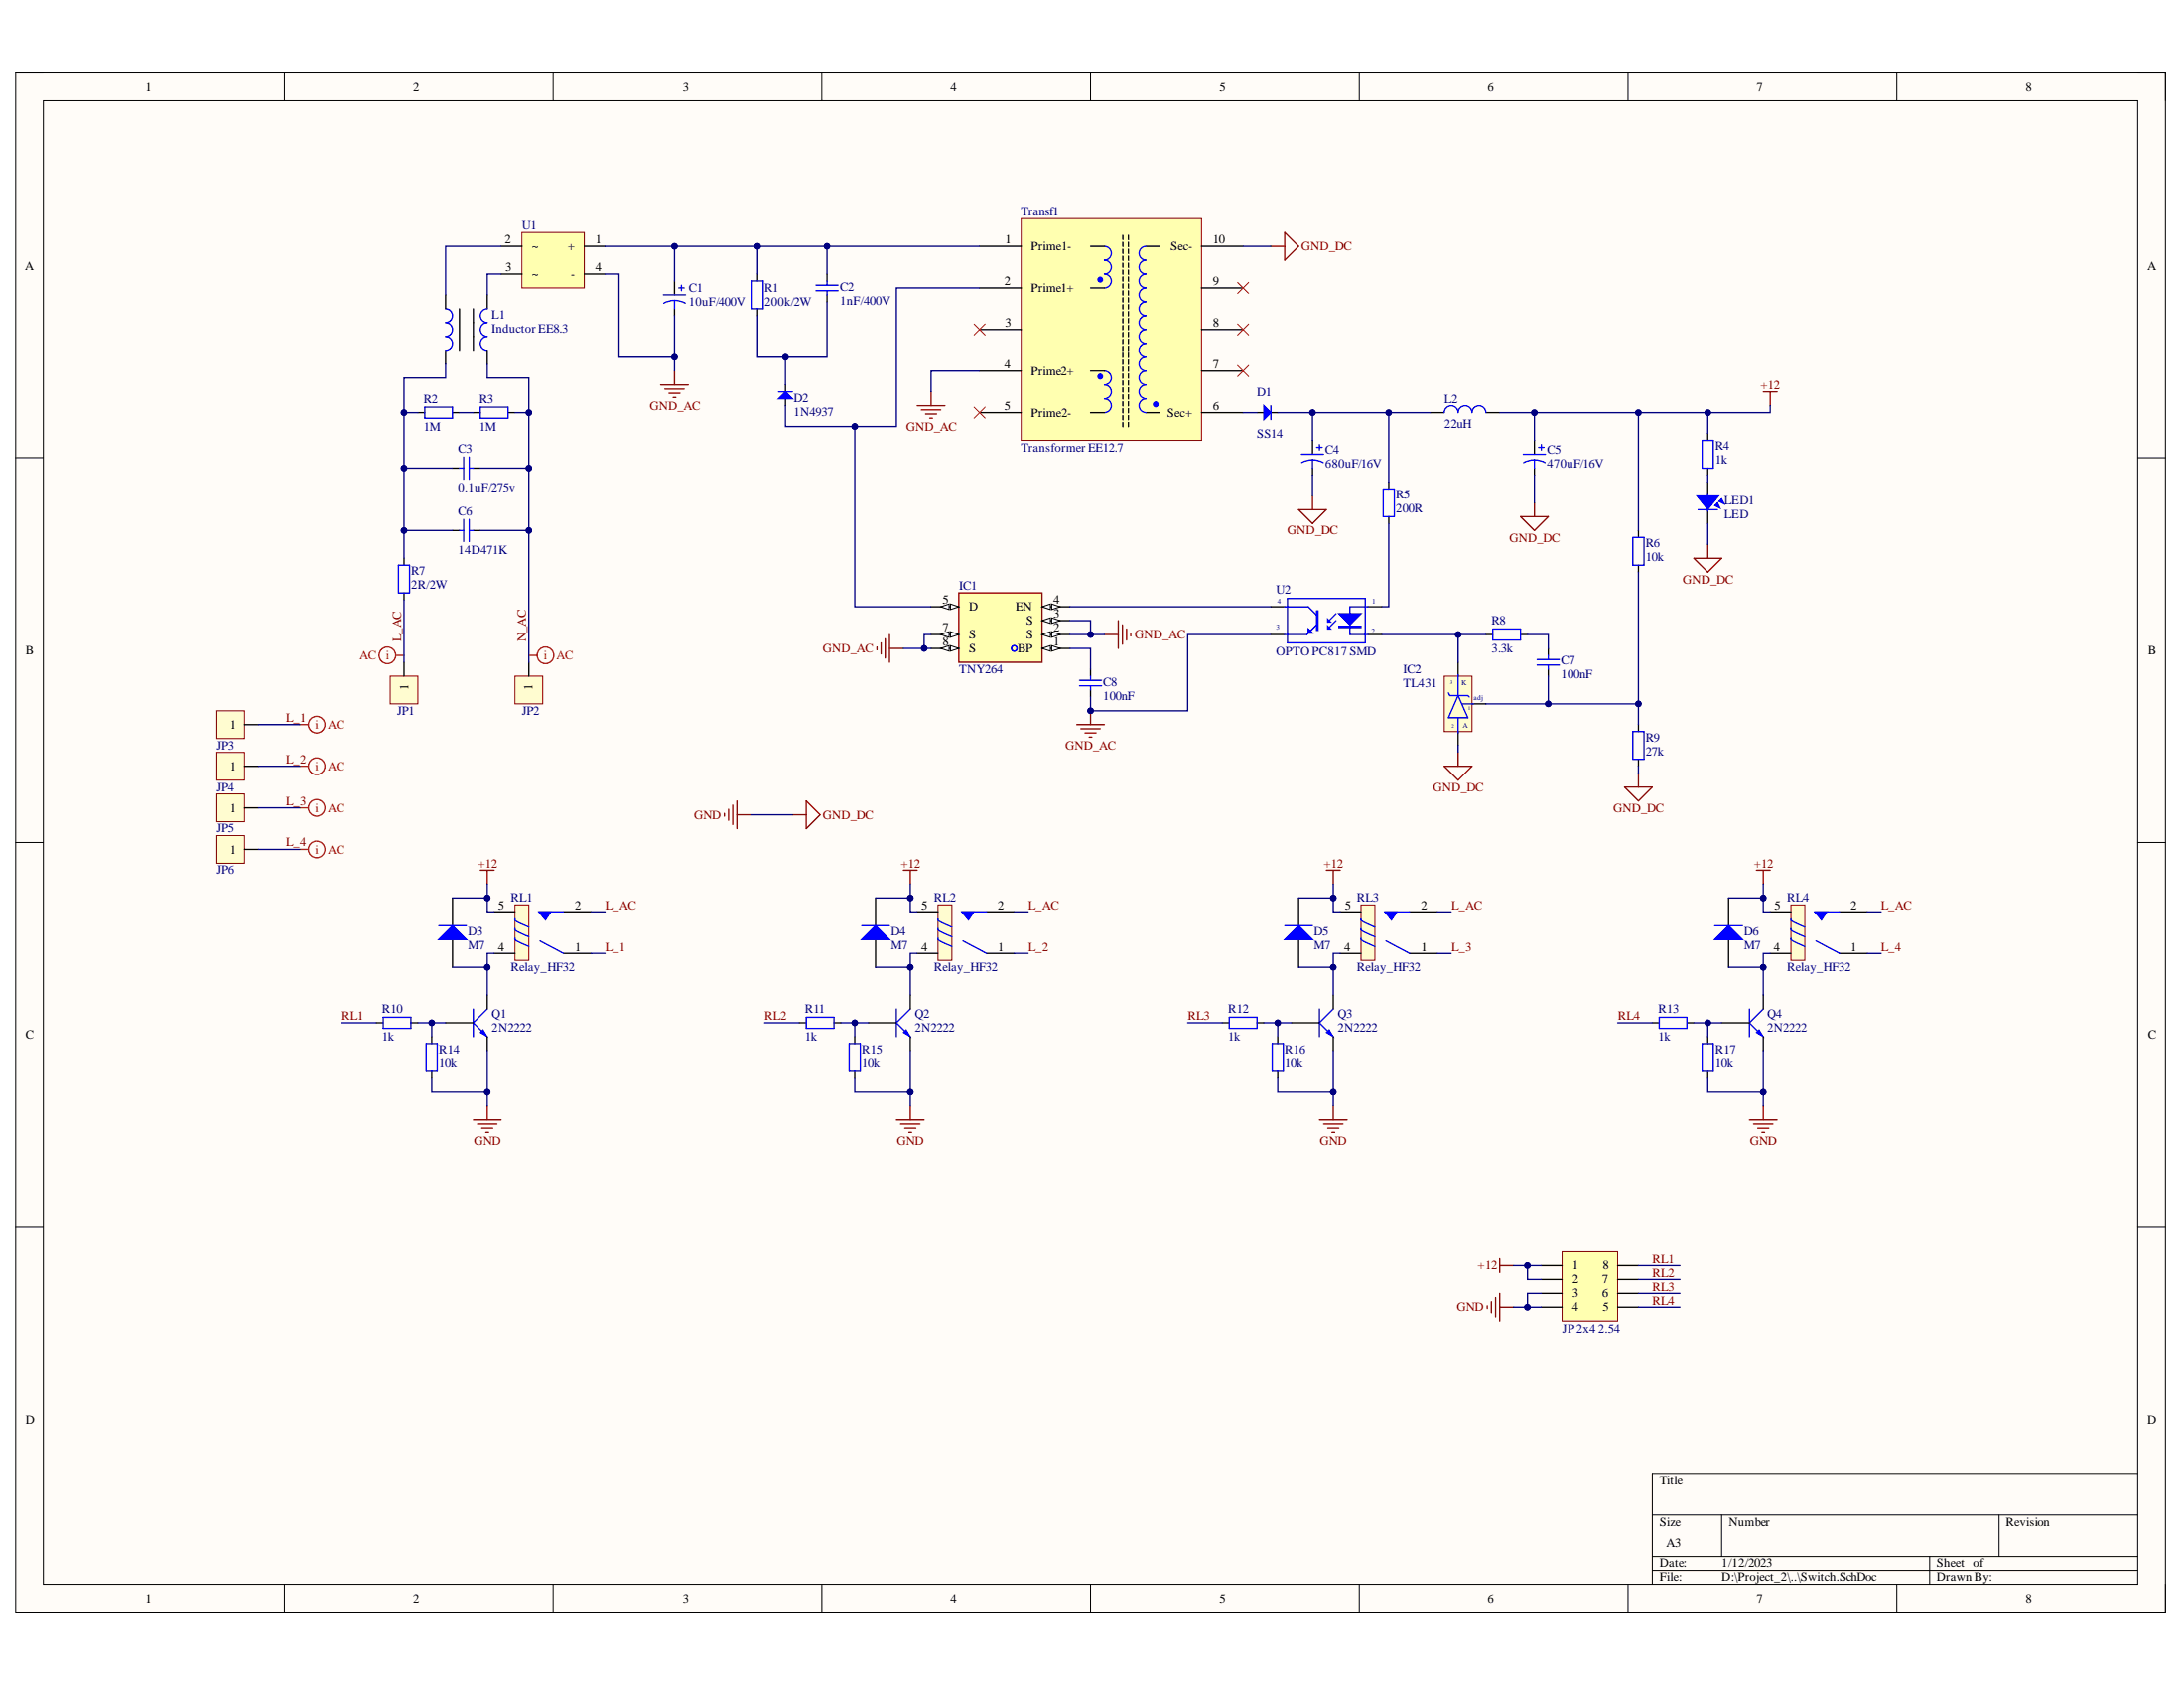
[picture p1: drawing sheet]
# Altium project SwitchV2.PrjPcb
1 sheet, 54 parts. Net scope: global (net labels, ports and power ports of the same name join across sheets).
Board file: SwitchV2.PcbDoc

## Sheet Switch.SchDoc
size A3; SheetNumber: 1; SheetTotal: 1

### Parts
C1  10uF/400V  [C10mm]
C2  1nF/400V  [103/2KV]
C3  0.1uF/275v  [Cap AC filter]
C4  680uF/16V  [C8mm]
C5  470uF/16V  [C8mm]
C6  14D471K  [103/2KV]
C7  100nF  [CAP_0603]
C8  100nF  [CAP_0603]
D1  SS14  [DO-214AC(SMA)]
D2  1N4937  [DIO-1AN]
D3  M7  [DIODE SMA]
D4  M7  [DIODE SMA]
D5  M7  [DIODE SMA]
D6  M7  [DIODE SMA]
IC1  TNY264  [TNY264]
IC2  TL431  [qto-92]
JP1  Coc_dong  [Coc_dong]  (value not drawn)
JP2  Coc_dong  [Coc_dong]  (value not drawn)
JP3  Coc_dong  [Coc_dong]  (value not drawn)
JP4  Coc_dong  [Coc_dong]  (value not drawn)
JP5  Coc_dong  [Coc_dong]  (value not drawn)
JP6  Coc_dong  [Coc_dong]  (value not drawn)
JP7  JP 2x4 2.54  [JP 2x4 DT]
L1  Inductor EE8.3  [Inductor EE8.3]
L2  22uH  [L_SMD]
LED1  LED  [LED-0805-Red]
Q1  2N2222  [SOT23]
Q2  2N2222  [SOT23]
Q3  2N2222  [SOT23]
Q4  2N2222  [SOT23]
R1  200k/2W  [RES-1WW]
R2  1M  [RES-SMD-1206]
R3  1M  [RES-SMD-1206]
R4  1k  [RES-SMD-0603]
R5  200R  [RES-SMD-0603]
R6  10k  [RES-SMD-0603]
R7  2R/2W  [RES-1WW]
R8  3.3k  [RES-SMD-0603]
R9  27k  [RES-SMD-0603]
R10  1k  [RES-SMD-0603]
R11  1k  [RES-SMD-0603]
R12  1k  [RES-SMD-0603]
R13  1k  [RES-SMD-0603]
R14  10k  [RES-SMD-0603]
R15  10k  [RES-SMD-0603]
R16  10k  [RES-SMD-0603]
R17  10k  [RES-SMD-0603]
RL1  Relay_HF32  [HF32F]
RL2  Relay_HF32  [HF32F]
RL3  Relay_HF32  [HF32F]
RL4  Relay_HF32  [HF32F]
Transf1  Transformer EE12.7  [Transformer EE12.7]
U1  Diode Bridge Flate  [DB207S]  (value not drawn)
U2  OPTO PC817 SMD  [SOP4]

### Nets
+12: C5.1 D3.2(K) D4.2(K) D5.2(K) D6.2(K) JP7.1 JP7.2 L2.2 R4.2 R6.2 RL1.5 RL2.5 RL3.5 RL4.5
GND: C4.2 C5.2 IC2.2(A) JP7.3 JP7.4 LED1.2 Q1.2(E) Q2.2(E) Q3.2(E) Q4.2(E) R9.1 R14.1 R15.1 R16.1 R17.1 Transf1.10(Sec-)  [also labelled GND_DC]
GND_AC: C1.2 C8.1 IC1.2(S) IC1.3(S) IC1.7(S) IC1.8(S) Transf1.4(Prime2+) U1.4(-) U2.3(E)
L_1: JP3.1 RL1.1
L_2: JP4.1 RL2.1
L_3: JP5.1 RL3.1
L_4: JP6.1 RL4.1
L_AC: JP1.1 R7.1 RL1.2 RL2.2 RL3.2 RL4.2
N_AC: C3.1 C6.1 JP2.1 L1.1 R3.1
RL1: JP7.8 R10.1
RL2: JP7.7 R11.1
RL3: JP7.6 R12.1
RL4: JP7.5 R13.1
NetC1_1: C1.1 C2.1 R1.2 Transf1.1(Prime1-) U1.1(+)
NetC2_2: C2.2 D2.2(K) R1.1
NetC3_2: C3.2 C6.2 L1.3 R2.2 R7.2
NetC4_1: C4.1 D1.2(K) L2.1 R5.2
NetC7_1: C7.1 IC2.1(adj) R6.1 R9.2
NetC7_2: C7.2 R8.1
NetC8_2: C8.2 IC1.1(BP)
NetD1_1: D1.1(A) Transf1.6(Sec+)
NetD2_1: D2.1(A) IC1.5(D) Transf1.2(Prime1+)
NetD3_1: D3.1(A) Q1.3(C) RL1.4
NetD4_1: D4.1(A) Q2.3(C) RL2.4
NetD5_1: D5.1(A) Q3.3(C) RL3.4
NetD6_1: D6.1(A) Q4.3(C) RL4.4
NetIC1_4: IC1.4(EN) U2.4(C)
NetIC2_3: IC2.3(K) R8.2 U2.2(K)
NetL1_2: L1.2 U1.3
NetL1_4: L1.4 U1.2
NetLED1_1: LED1.1 R4.1
NetQ1_1: Q1.1(B) R10.2 R14.2
NetQ2_1: Q2.1(B) R11.2 R15.2
NetQ3_1: Q3.1(B) R12.2 R16.2
NetQ4_1: Q4.1(B) R13.2 R17.2
NetR2_1: R2.1 R3.2
NetR5_1: R5.1 U2.1(A)

Not connected (* = marked no-connect by the designer): Transf1 3* 5(Prime2-)* 7* 8* 9*

### Layout directives
net class AC: L_1, L_2, L_3, L_4, L_AC, N_AC
